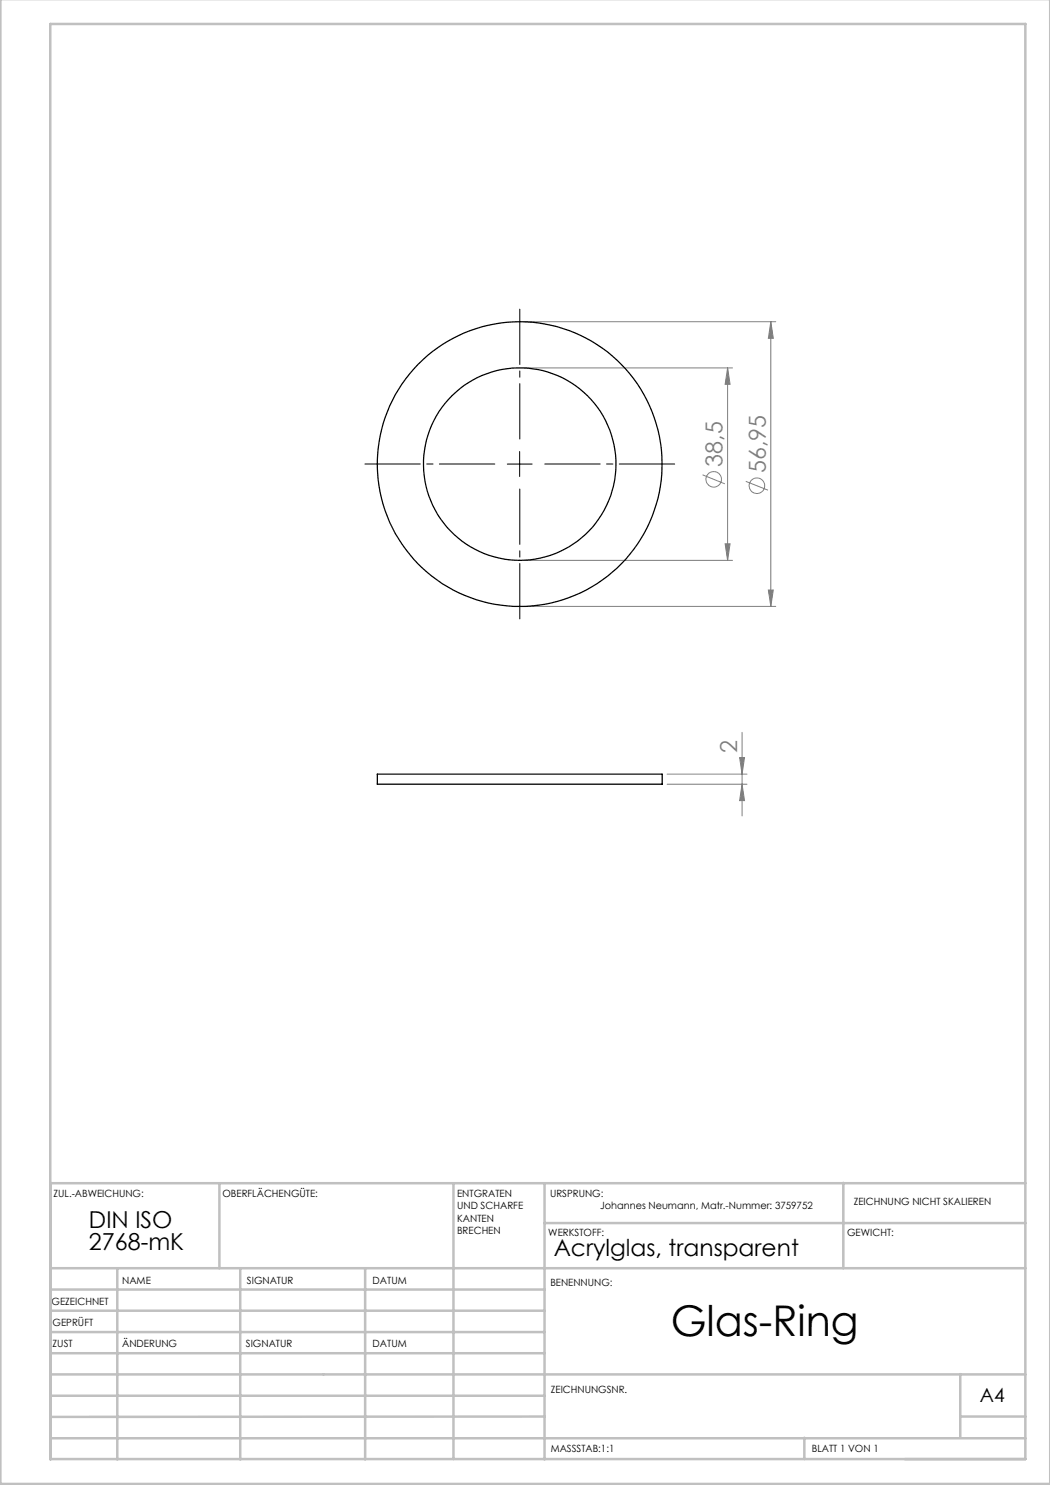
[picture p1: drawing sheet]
<svg xmlns="http://www.w3.org/2000/svg" width="210mm" height="297mm" viewBox="0 0 210 297" stroke-linecap="round" stroke-linejoin="round" font-family="sans-serif">
<g fill="none" stroke="#808080" stroke-width=".2">
<path d="M105 73.6h41.5M105 64.3h50.2M145.5 73.6l.5 3.3h-1zM145.5 73.6v38.5M154.2 64.3l.5 3.4h-1zM154.2 64.3v57M140.5 95l4.5 1.8M149.2 96.3l4.4 1.7M105 112.1h41.5M145 108.8h1l-.5 3.3zM153.7 118h1l-.5 3.3zM105 121.3h50.2"/>
<path d="M133.4 154.8h16M133.4 156.8h16M147.9 151.5h1l-.5 3.3zM148.4 156.8l.5 3.3h-1zM148.4 146.5v16.7"/>
<circle cx="142.7" cy="95.9" r="1.55"/>
<circle cx="151.4" cy="97.2" r="1.56"/>
</g>
<path d="M99 92.8h-26M104 87.8v-26M104 97.8v26M109 92.8h25.9" fill="none" stroke="#000" stroke-width=".2" stroke-dasharray="15.2 1.3 1.3 1.3" stroke-dashoffset="4.2"/>
<path d="M101.5 92.8h4.9M103.9 90.3v5" fill="none" stroke="#000" stroke-width=".2"/>
<g fill="none" stroke="#c0c0c0" stroke-width=".5">
<path d="M.1 -.1v296.9h209.9v-296.9M10.1 4.8h195v287h-195zM43.9 236.6v17M90.7 236.6v55.2M108.9 236.6v55.3M168.7 236.6v17M205.1 236.6h-195v55.3M10.1 253.6h195M10.1 257.9h98.8M23.5 253.6v38.3M48 253.6v38.3M73 253.6v38.3"/>
<path d="M108.9 244.6h96.2M10.1 270.6h98.8M10.1 266.4h98.8M10.1 262.1h98.8M10.1 279.1h98.8M10.1 274.9h195M192.1 274.8v12.7M10.1 287.7h195M108.9 283.3l-98.8 .1M160.9 287.5v4.3M192.1 283.3h13"/>
</g>
<path d="M145.5 73.6l.5 3.3h-1zM145 108.8h1l-.5 3.3zM154.2 64.3l.5 3.4h-1zM153.7 118h1l-.5 3.3zM147.9 151.5h1l-.5 3.3zM148.4 156.8l.5 3.3h-1z" fill="#808080"/>
<g fill="none" stroke="#000" stroke-width=".25">
<path d="M75.5 154.8h56.9v2h-56.9z"/>
<circle cx="103.9" cy="92.8" r="28.5"/>
<circle cx="103.9" cy="92.8" r="19.3"/>
</g>
<text font-size="8.5" x="134.1" y="267.2">Glas-Ring</text>
<g font-size="4.7" fill="#808080">
<text x="144.5" y="93.3" transform="rotate(-90 144.5 93.3)">38,5</text>
<text x="153.2" y="94.6" transform="rotate(-90 153.2 94.6)">56,95</text>
<text x="147.4" y="150.6" transform="rotate(-90 147.4 150.6)">2</text>
</g>
<g font-size="4.7">
<text x="17.8" y="245.6">DIN ISO</text>
<text x="17.8" y="250.1">2768-mK</text>
<text x="110.7" y="251.2">Acrylglas, transparent</text>
</g>
<text font-size="3.9" x="196" y="280.4">A4</text>
<g font-size="2">
<text x="10.7" y="239.5">ZUL.-ABWEICHUNG:</text>
<text x="44.5" y="239.5">OBERFLÄCHENGÜTE:</text>
<text x="91.4" y="239.4">ENTGRATEN</text>
<text x="110" y="239.4">URSPRUNG:</text>
<text x="91.4" y="241.9">UND SCHARFE</text>
<text x="91.4" y="244.4">KANTEN</text>
<text x="120" y="241.9">Johannes Neumann, Matr.-Nummer: 3759752</text>
<text x="170.8" y="240.9">ZEICHNUNG NICHT SKALIEREN</text>
<text x="91.4" y="246.9">BRECHEN</text>
<text x="109.7" y="247.3">WERKSTOFF:</text>
<text x="169.4" y="247.3">GEWICHT:</text>
<text x="24.4" y="256.9">NAME</text>
<text x="49.4" y="256.8">SIGNATUR</text>
<text x="74.5" y="256.8">DATUM</text>
<text x="110.1" y="257.1">BENENNUNG:</text>
<text x="10.3" y="260.9">GEZEICHNET</text>
<text x="10.5" y="265.2">GEPRÜFT</text>
<text x="10.5" y="269.3">ZUST</text>
<text x="24.4" y="269.3">ÄNDERUNG</text>
<text x="49.2" y="269.4">SIGNATUR</text>
<text x="74.5" y="269.4">DATUM</text>
<text x="110.2" y="278.5">ZEICHNUNGSNR.</text>
<text x="110.2" y="290.5">MASSSTAB:1:1</text>
<text x="162.4" y="290.4">BLATT 1 VON 1</text>
</g>
</svg>
